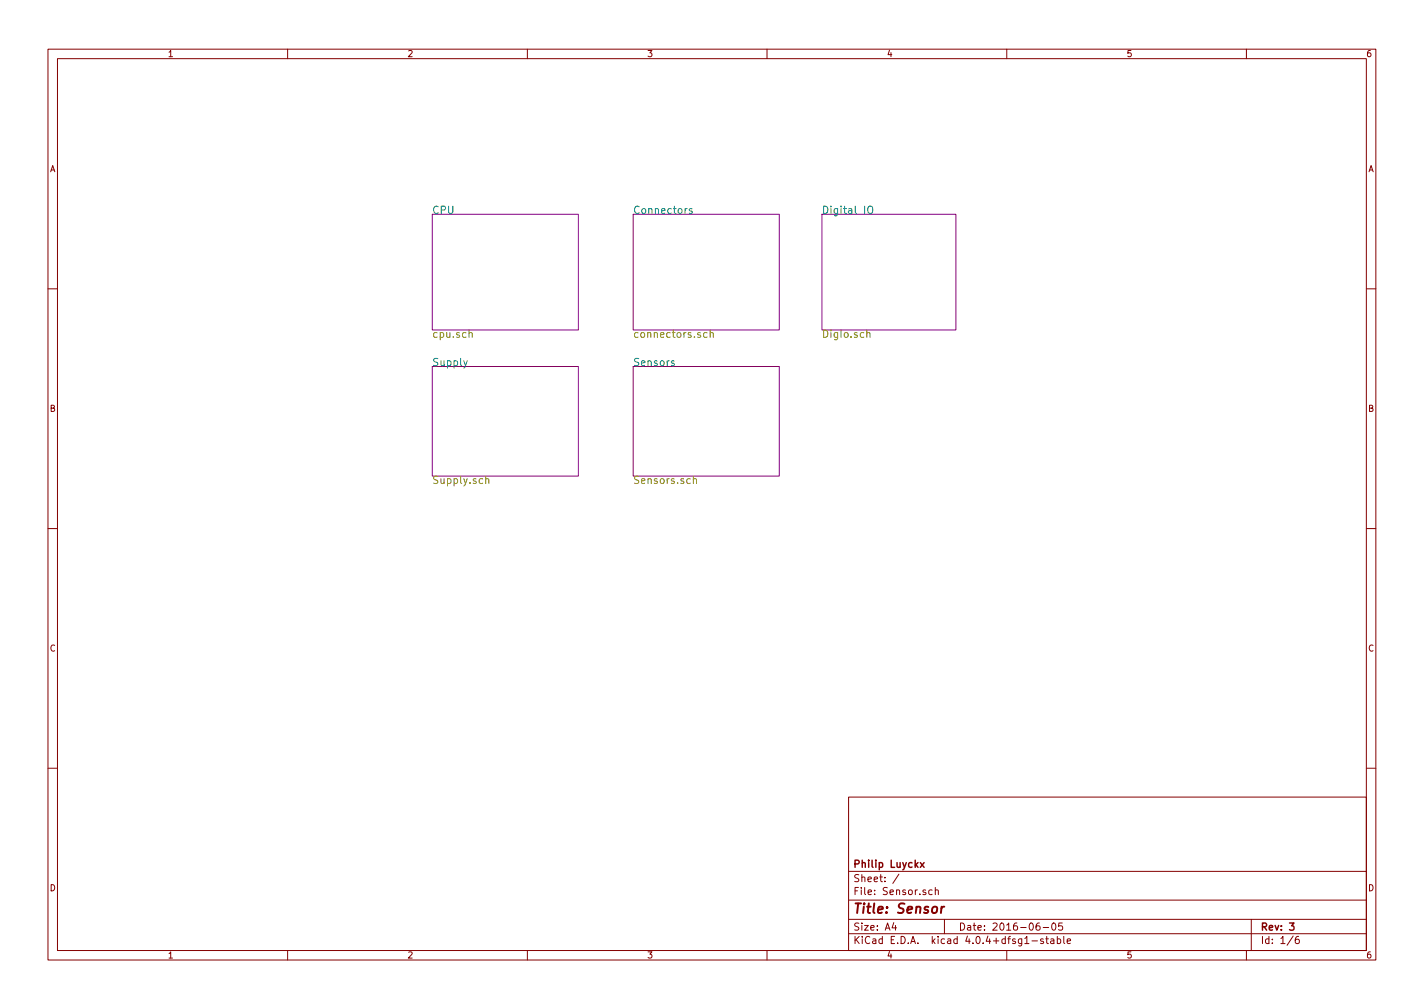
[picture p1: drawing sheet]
<svg xmlns="http://www.w3.org/2000/svg" width="297mm" height="210mm" viewBox="0 0 297 210" stroke-linecap="round" stroke-linejoin="round" font-family="sans-serif">
<g fill="none" stroke="#840000" stroke-width=".21">
<path d="M10 10.3h277v189.9h-277zM12 12.2h273v186.1h-273zM60 10.3v1.9M110 10.3v1.9M160 10.3v1.9M210 10.3v1.9M260 10.3v1.9M10 60.2h2M285 60.2h2M10 110.3h2M285 110.3h2M10 160.2h2"/>
<path d="M177 166.3h108v32h-108zM285 160.2h2M60 198.3v1.9M110 198.3v1.9M160 198.3v1.9M177 194.8h108M177 191.8h108M177 187.8h108M177 181.8h108M186.4 192.5l-.3 1h.9M186.8 193v1M187.5 182.3l-1.3 2"/>
<path d="M194.4 185.7l-.4-.1-.3 .3 .1 .6 .2 .1 .4-.1M195.1 185.7l.2-.1 .4 .1v.9M195.1 185.1v1.5M197 191.8v3M210 198.3v1.9M215.3 196.3h1.1M216.8 192.5l-.4 .1a1.11 1.11 0 0 0-.1 1.3l.4 .1 .2-.1 .1-.5-.3-.3-.4 .1-.2 .2M217.6 193.5h1.1M217.6 195.9l-.3-.1-.3 .2 .1 .3 .5 .1v.3h-.6M218.1 195.8h.6M218.3 195.3v1.3l.4 .2M219.2 195.9h.6v.9"/>
<path d="M219.5 192.7l.2-.2a.8 .8 0 0 1 .6 .8 .8 .8 0 0 1-.6 .7l-.3-.5zM219.8 196.2l-.4 .1-.3 .2 .3 .3 .4-.1M220.5 195.9l.5-.1 .3 .3-.2 .6h-.6M220.5 195.3v1.5M221.6 192.5h-.7l-.1 .7h.7l.2 .2-.1 .5-.2 .1-.6-.1M221.9 195.3v1.3l.2 .2M222.6 196.3l.7-.1v-.3l-.5-.1-.2 .2 .1 .7h.6M260 198.3v1.9M261 191.8v6.5M269.7 195.2l-1.2 2M270.9 195.3l-.4 .1a1.11 1.11 0 0 0-.2 1.3l.5 .1 .2-.1v-.5l-.2-.3-.5 .1-.1 .2"/>
</g>
<path d="M192 179.9l.8 1M192.8 179.9l-.8 1M269 192.5h.9l-.5 .6 .4 .1v.7l-.2 .1-.6-.1" fill="none" stroke="#840000" stroke-width=".3"/>
<path d="M196.4 189.1l-.1 1.3M197 189.1l-.4 .1-.2 .3" fill="none" stroke="#840000" stroke-width=".41"/>
<path d="M90.2 44.7h30.4v24.1h-30.4zM132.1 44.7h30.5v24.1h-30.5zM171.4 44.7h28v24.1h-28zM90.2 76.4h30.4v22.9h-30.4zM132.1 76.4h30.5v22.9h-30.5z" fill="none" stroke="#840084" stroke-width=".21"/>
<path d="M97.8 69.5l.1-.1a.36 .36 0 0 1 .6 .2v.8M147.5 69.4h-.4l-.3 .3 .1 .6h.6M148.1 69.5l.1-.1a.36 .36 0 0 1 .6 .2v.8M148.1 68.9v1.5M180.8 69.5l.1-.1a.36 .36 0 0 1 .6 .2v.8M101.3 100l.1-.1a.36 .36 0 0 1 .6 .2v.8M101.3 99.3v1.6M144.6 100l.1-.1a.36 .36 0 0 1 .6 .2v.8M144.6 99.3v1.6" fill="none" stroke="#848400" stroke-width=".21"/>
<path d="M144.3 43.6l-.3-.1-.2 .2v.2l.5 .2v.3h-.5M181.1 43.2a.5 .5 0 0 1 .6-.2 .5 .5 0 0 1 .3 .5v.8l-.3 .2a.53 .53 0 0 1-.7-.5zM97.5 75.3l-.5 1.3-.3 .2M140.6 75.3h-.3l-.3 .2 .1 .2 .5 .1v.4h-.6" fill="none" stroke="#008484" stroke-width=".21"/>
<text font-size="2.8" fill="#840000" x="178" y="190.5">Title: Sensor</text>
<g font-size="2.1" fill="#008484">
<text x="90.2" y="44.6">CPU</text>
<text x="132.1" y="44.6">Connectors</text>
<text x="171.4" y="44.6">Digital IO</text>
<text x="90.2" y="76.3">Supply</text>
<text x="132.1" y="76.3">Sensors</text>
</g>
<g font-size="2.1" fill="#848400">
<text x="90.2" y="70.5">cpu.sch</text>
<text x="132.1" y="70.5">connectors.sch</text>
<text x="171.4" y="70.5">DigIo.sch</text>
<text x="90.2" y="100.9">Supply.sch</text>
<text x="132.1" y="100.9">Sensors.sch</text>
</g>
<g font-size="2.1" fill="#840000">
<text x="178" y="184">Sheet: /</text>
<text x="178" y="181">Philip Luyckx</text>
<text x="178" y="186.7">File: Sensor.sch</text>
<text x="178" y="196.9">KiCad E.D.A. kicad 4.0.4+dfsg1-stable</text>
<text x="178" y="194.1">Size: A4</text>
<text x="200" y="194.1">Date: 2016-06-05</text>
<text x="263" y="194.1">Rev: 3</text>
<text x="263" y="196.9">Id: 1/6</text>
</g>
<g font-size="1.8" fill="#840000">
<text x="35" y="11.9">1</text>
<text x="85" y="11.9">2</text>
<text x="135" y="11.9">3</text>
<text x="185" y="11.9">4</text>
<text x="235" y="11.9">5</text>
<text x="285" y="11.9">6</text>
<text x="10.4" y="35.9">A</text>
<text x="285.4" y="35.9">A</text>
<text x="10.4" y="85.9">B</text>
<text x="285.4" y="85.9">B</text>
<text x="10.4" y="135.9">C</text>
<text x="285.4" y="135.9">C</text>
<text x="10.4" y="185.9">D</text>
<text x="285.4" y="185.9">D</text>
<text x="35" y="199.9">1</text>
<text x="85" y="199.9">2</text>
<text x="135" y="199.9">3</text>
<text x="185" y="199.9">4</text>
<text x="235" y="199.9">5</text>
<text x="285" y="199.9">6</text>
</g>
</svg>
